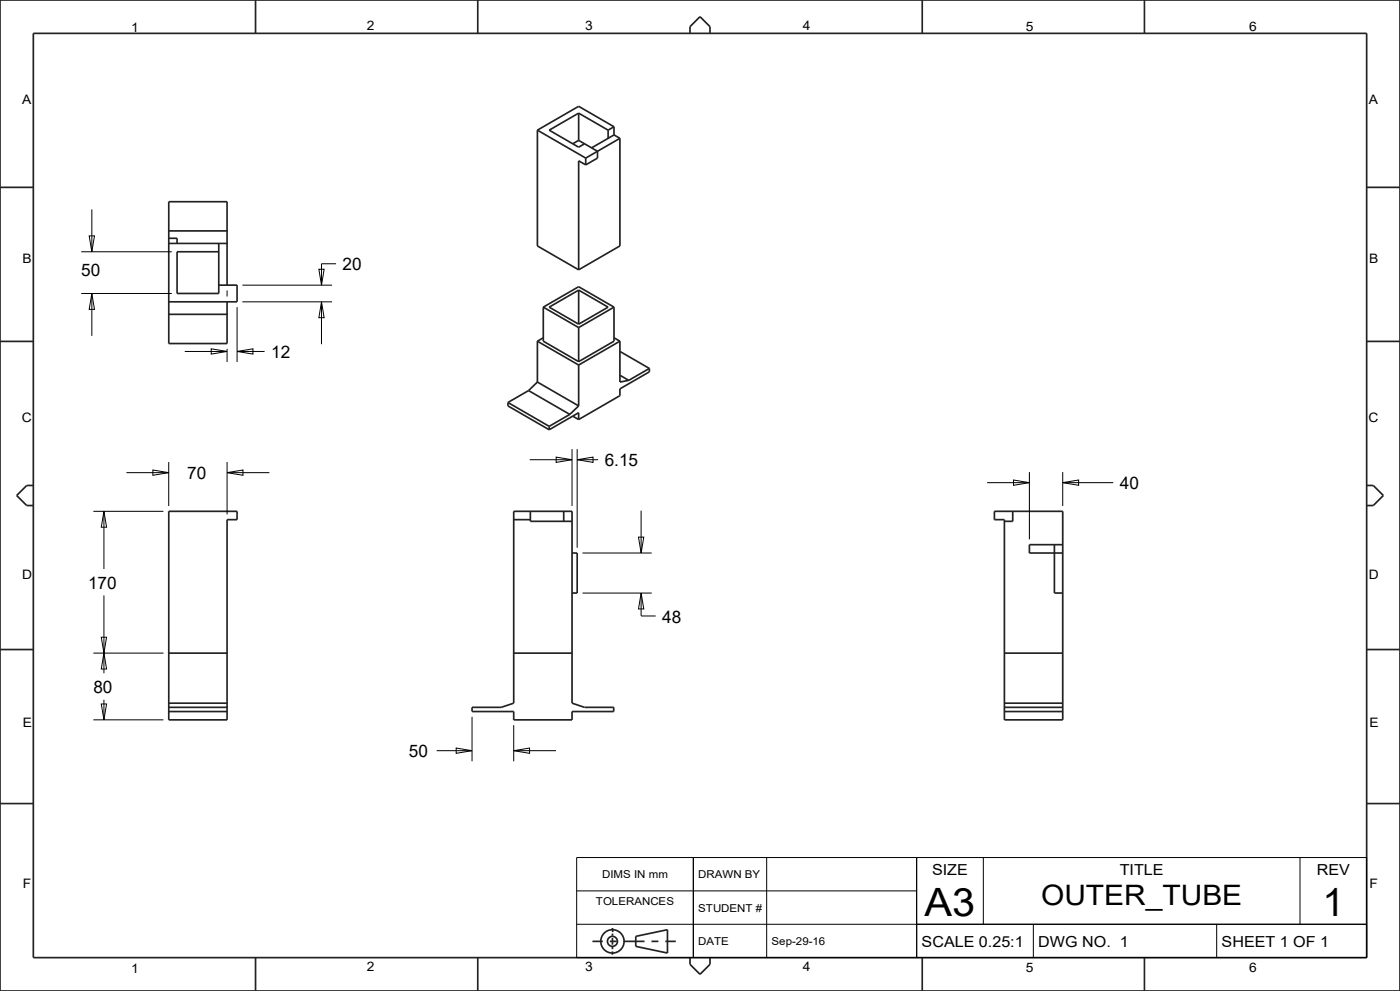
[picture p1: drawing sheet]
<svg xmlns="http://www.w3.org/2000/svg" width="420mm" height="297mm" viewBox="0 0 420 297" stroke-linecap="round" stroke-linejoin="round" font-family="sans-serif">
<g fill="none" stroke="#222226" stroke-width=".51">
<path d="M0 0h420v297h-420zM10 10h400v277h-400zM76.7 0v10M143.3 0v10M207 10v-2l3-3 3 3v2M276.7 0v10M343.3 0v10M161.2 39v34.7l12.4 7.2M161.2 39l14.5 8.4M173.6 33.9l-8.8 5.1 8.8 5.1 1.8-1M173.6 33.9v8.2M173.6 33.9l8.8 5.1"/>
<path d="M182.4 39v2.5M184.2 38l-10.6-6.1-12.4 7.1M184.2 38l-1.8 1M184.2 38v2.4M0 56.2h10M173.6 42.1l-1.8 1M173.6 42.1l5.7 3.2v2.1l-3.6 2M175.7 49.4l-2.1-1.2v32.7M175.7 47.4v2M184.2 40.4l-6.7 3.9M184.2 40.4l1.8 1.1M186 41.5l-10.3 5.9"/>
<path d="M186 41.5v32.2l-12.4 7.2M410 56.2h10M50.6 71.4h2.5v1.6M50.6 73h17.5M50.6 69.2h17.5M65.6 73v15h-12.5v-12.5h12.5M50.6 94.2h17.5M65.6 85.5h5.5v5h-20.5M68.1 85.5v-25h-17.5v42.5h17.5v-12.5M163 92.1v10.2l10.6 6.1M163 92.1l10.6 6.1M173.6 86.9l-8.8 5.2 8.8 5.1"/>
<path d="M173.6 86.9l8.8 5.2-8.8 5.1M173.6 86.9v10.3M173.6 98.2v10.2M184.2 92.1l-10.6-6.2-10.6 6.2M184.2 92.1v10.2l-10.6 6.1M184.2 92.1l-10.6 6.1M0 102.3h10M158.6 117.1l12.3 7.1M158.6 117.1l-6.2 3.5M161.2 114.5l12.4 7.1M161.2 102.3l12.4 7.1M161.2 102.3v12.2"/>
<path d="M161.2 114.5l-2.6 2.6M163 101.2l-1.8 1.1M173.6 109.4v12.2M184.2 101.2l1.8 1.1M186 102.3v12.2l2.6-.5M186 112.5l2.6 1.5M186 105.3l8.8 5.1M186 102.3l-12.4 7.1M194.8 110.4v1l-8.8 5.1v2.1l-12.4 7.1M194.8 110.4l-6.2 3.6M410 102.3h10M152.4 120.6v1l12.4 7.2"/>
<path d="M152.4 120.6l12.4 7.2M164.8 127.8v1M170.9 124.2l-6.1 3.6M171.8 124.7l1.8 1M173.6 125.7v-2l-8.8 5.1M173.6 121.6l-2.7 2.6M10 145.5h-2l-3 3 3 3h2M50.6 153.2h20.5v2.5h-3v60h-17.5zM154.1 153.2h17.5v57.5l3.8 1.3h8.7v1.2h-12.5v2.5h-17.5v-2.5h-12.5v-1.2h8.8l3.7-1.3zM154.1 155.7h5M159.1 153.2v3h12.5M169.1 153.2v3"/>
<path d="M298.3 153.2h20.5v62.5h-17.5v-60h-3zM303.8 153.2v3h-2.5M410 145.5h2l3 3-3 3h-2M171.6 165.7h1.6v12h-1.6M316.3 163.2v14.5h2.5M318.8 163.2h-10v2.5h10M0 194.7h10M50.6 195.7h17.5M154.1 195.7h17.5M301.3 195.7h17.5M410 194.7h10M50.6 213.2h17.5"/>
<path d="M50.6 212h17.5M50.6 210.7h17.5M301.3 213.2h17.5M301.3 212h17.5M301.3 210.7h17.5M0 240.8h10M410 240.8h10M183.7 279.1h.1M183.7 278.1v1M183.7 279.8v.7M76.7 287v10M143.3 287v10"/>
<path d="M177.7 282.1h3.2M182.9 282.1h2.1M183.7 281.1v2M183.7 283.8v.7M183.7 285.1v1M187.1 282.1h6.3M190.7 280.6l9.5-2v7l-9.5-2zM195.4 282.1h2.1M199.6 282.1h3.1M207 287v2l3 3 3-3v-2M276.7 287v10M343.3 287v10"/>
<circle cx="183.7" cy="282.1" r="3.5"/>
<circle cx="183.7" cy="282.1" r="1.5"/>
</g>
<g fill="none" stroke="#000" stroke-width=".3">
<path d="M24.4 75.5h27.1M26.8 70.7h1.5l-.8 4.8zM27.5 62.8v12.7M100.8 79h-4.4v6.5M24.4 88h27.1M27.5 88l.8 4.7h-1.5zM27.5 88v12.7M68.1 87v1.9M71.1 92v16.5M72.7 90.5h26.9M72.7 85.5h26.9M95.7 80.7h1.5l-.8 4.8z"/>
<path d="M96.4 90.5l.8 4.7h-1.5zM96.4 90.5v12.7M55.4 105.3h12.7M63.4 104.5l4.7 .8-4.7 .8zM68.1 104.5v4M71.1 105.3l4.8-.8v1.6zM71.1 105.3h8.3M50.6 138.5v13.2M68.1 138.5v15.7M158.9 137.8h12.7M166.9 137l4.7 .8-4.7 .8zM171.6 134.6v17.1"/>
<path d="M173.2 137.8l4.7-.8v1.6zM173.2 134.6v29.6M173.2 137.8h6.2M28 153.2h21M31.2 153.2l.8 4.8h-1.6zM31.2 153.2v17.3M37.9 141.7h12.7M45.9 140.9l4.7 .8-4.7 .7zM68.1 141.7l4.8-.8v1.5zM68.1 141.7h12.7M192.3 153v12.7M296.1 144.7h12.7"/>
<path d="M304.1 143.9l4.7 .8-4.7 .7zM308.8 141.5v20.2M318.8 144.7l4.8-.8v1.5zM318.8 141.5v10.2M318.8 144.7h15.2M31.2 178.5v23.3M174.7 177.7h20.8M174.7 165.7h20.8M191.5 161h1.6l-.8 4.7zM192.3 177.7l.8 4.8h-1.6zM192.3 177.7v6.9h4.4M28 195.7h21"/>
<path d="M30.4 191h1.6l-.8 4.7zM31.2 195.7l.8 4.8h-1.6zM28 215.7h21M30.4 211h1.6l-.8 4.7zM31.2 209.7v6M141.6 214.8v13.4M154.1 217.3v10.9M131 225h10.6M136.9 224.2l4.7 .8-4.7 .8zM154.1 225l4.8-.8v1.6zM154.1 225h12.7M173 257h237v30h-237z"/>
<path d="M208 257v30M230 257v30M275 257v30M295 257v20M390 257v20M173 277h237M173 267h102M310 277v10M365 277v10"/>
</g>
<g font-size="11.7">
<text x="277.4" y="274.5">A3</text>
<text x="396.7" y="274.4">1</text>
</g>
<text font-size="8.5" x="312.3" y="271.3">OUTER_TUBE</text>
<g font-size="5.2">
<text x="24.4" y="82.8">50</text>
<text x="102.8" y="81">20</text>
<text x="81.4" y="107.3">12</text>
<text x="56.2" y="143.6">70</text>
<text x="181.4" y="139.8">6.15</text>
<text x="336" y="146.6">40</text>
<text x="26.4" y="176.5">170</text>
<text x="198.7" y="186.6">48</text>
<text x="28" y="207.7">80</text>
<text x="122.7" y="227">50</text>
</g>
<g font-size="4.6">
<text x="335.9" y="262.3">TITLE</text>
<text x="395" y="262.3">REV</text>
<text x="276.5" y="283.8">SCALE 0.25:1</text>
</g>
<g font-size="4.5">
<text x="279.6" y="262.3">SIZE</text>
<text x="311.5" y="283.8">DWG NO. 1</text>
<text x="366.5" y="283.8">SHEET 1 OF 1</text>
</g>
<g font-size="3.9">
<text x="39.3" y="9.7">1</text>
<text x="110" y="9.1">2</text>
<text x="175.5" y="9.1">3</text>
<text x="240.8" y="9">4</text>
<text x="307.7" y="9.3">5</text>
<text x="374.7" y="9.3">6</text>
<text x="6.7" y="31.1">A</text>
<text x="410.7" y="31.1">A</text>
<text x="6.7" y="78.9">B</text>
<text x="410.7" y="78.9">B</text>
<text x="6.5" y="126.5">C</text>
<text x="410.5" y="126.5">C</text>
<text x="6.7" y="173.5">D</text>
<text x="410.7" y="173.5">D</text>
<text x="6.9" y="217.9">E</text>
<text x="410.9" y="217.9">E</text>
<text x="6.9" y="266.3">F</text>
<text x="410.9" y="266.3">F</text>
<text x="39.3" y="291.7">1</text>
<text x="110" y="291.1">2</text>
<text x="175.5" y="291.1">3</text>
<text x="240.8" y="291">4</text>
<text x="307.7" y="291.3">5</text>
<text x="374.7" y="291.3">6</text>
</g>
<g font-size="3.3">
<text x="180.6" y="263.3">DIMS IN mm</text>
<text x="209.5" y="263.3">DRAWN BY</text>
<text x="178.8" y="271.4">TOLERANCES</text>
<text x="209.5" y="273.3">STUDENT #</text>
</g>
<g font-size="3.2">
<text x="209.5" y="283.3">DATE</text>
<text x="231.5" y="283.3">Sep-29-16</text>
</g>
</svg>
